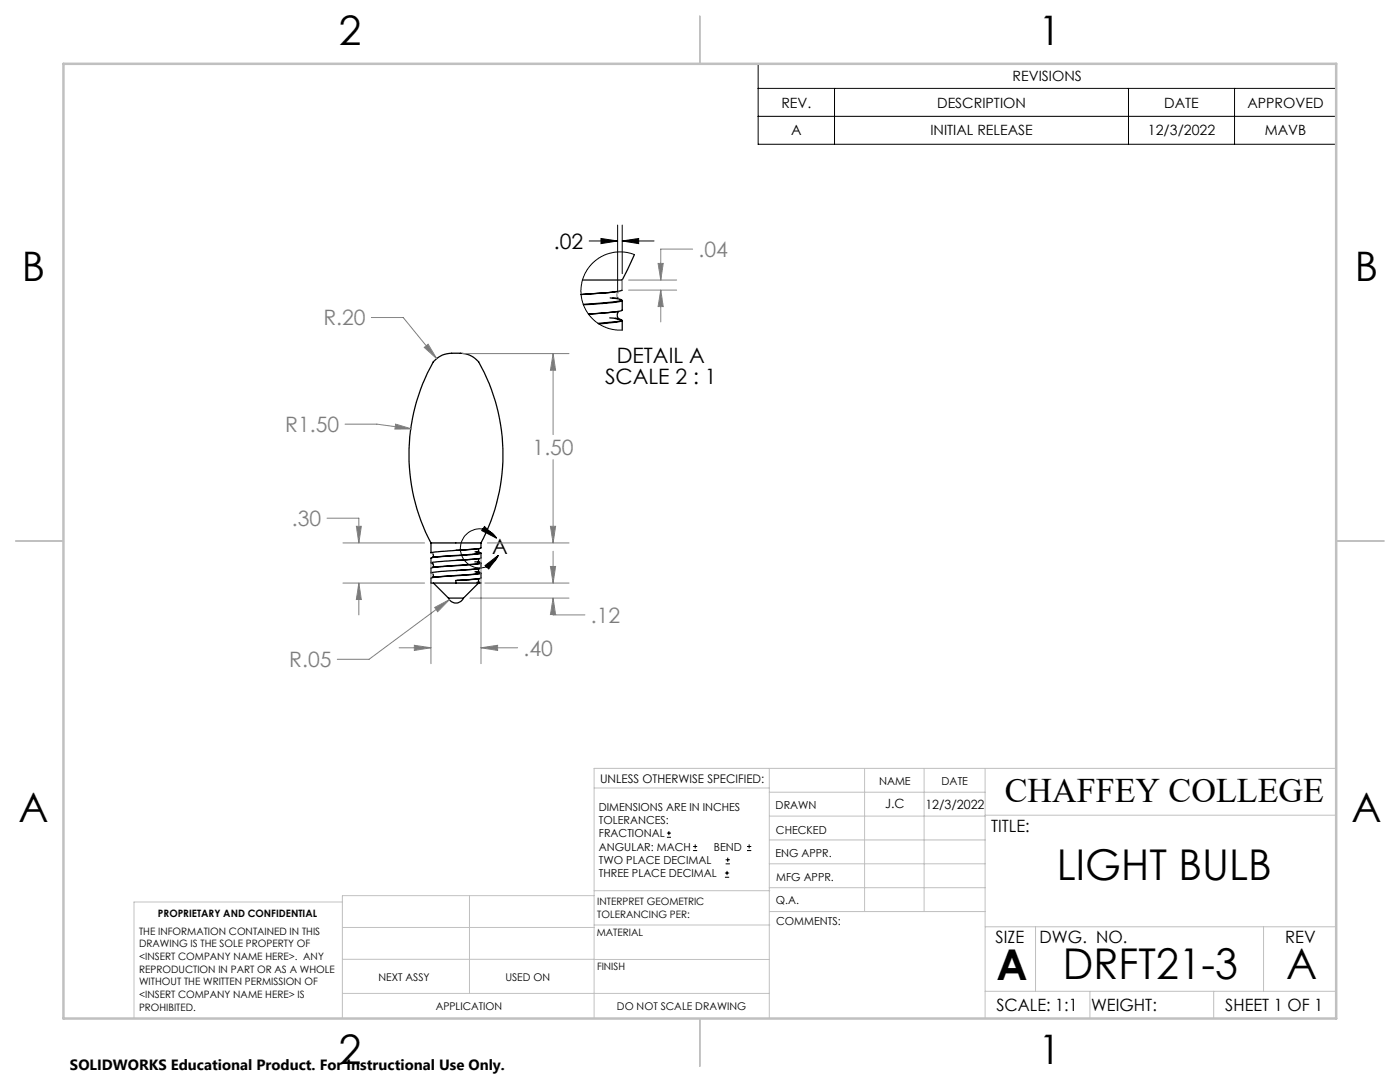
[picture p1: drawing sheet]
<svg xmlns="http://www.w3.org/2000/svg" width="279mm" height="216mm" viewBox="0 0 279 216" stroke-linecap="round" stroke-linejoin="round" font-family="sans-serif">
<g fill="none" stroke="#000" stroke-width=".25">
<path d="M116.2 55.9h8M122.3 59.5l1.3 .2 .5 .2a35.5 35.5 0 0 1-7.7 .8M123.7 59.8l.5 .2-2 .4-5.7 .4M124.1 57.9a25.4 25.4 0 0 1-6.1 .7l-2 .2 7.3-.6-.1 .5 .1 .8-1.5-.1M124.2 55.9v2M124.2 60v1.9M126.6 50.8l-2.4 5.1M122.8 63.5l1.3 .4a2.46 2.46 0 0 1-1.8 .3l-3 .3M122.8 63.6h.2M123.1 63.6l.4 .1M123.6 63.7l.6 .3-1.2 .3-3.5 .3M124.1 61.9l-1.1 .3-5.6 .5 6-.5a1.25 1.25 0 0 0 0 1.3l-1.7-.1"/>
<path d="M124.2 64v1.9M86 108.3a37.8 37.8 0 0 1 .5-36.1 5.6 5.6 0 0 1 4.7-1.7h.6a4.8 4.8 0 0 1 3.7 1.7 37.6 37.6 0 0 1 .5 36.1M86 108.3h10M86 108.3v2l2-.3 7.4-.5 .6-.2v-1M86.4 112.5l.1 .2-.1 .5 .8-.1M86.4 114.5l.1 .3-.1 .3h.9M86.4 110.5l.1 .3-.1 .4 .9-.1M86.5 116.3l3 3M89.5 119.3a1.63 1.63 0 0 0 1.5 1 1.63 1.63 0 0 0 1.5-1M89.5 119.3h3M91 109.8l4.6-.3-.1 .7-.7-.1M91 111.8l4.6-.3-.1 .2 .1 .5-.8-.1"/>
<path d="M91 113.8l4.6-.3-.1 .3 .1 .4-.8-.1M91.2 115.8l4.4-.3v.6M95 114.1l.9 .2a25.4 25.4 0 0 1-6.1 .6l-3.7 .4M95 110.1l1 .2-9.8 1M95.2 116.2l.8 .1h-5M95.5 116.3l-3 3M95.7 112.2h-.4l.7 .1-.9 .2-8.8 .7M95.7 112.3l.3 .1-1.2 .2-8.4 .6-.4 .1v1l2-.3 8-.6v-1M95.7 114.3l.3 .1-1.3 .2-7.1 .5-1.6 .3v.9h5M95.7 116.2h.1M95.7 110.3l.3 .1-1 .2-8.9 .7-.1 1M96 110.4v.9l-.3 .1-9.7 .9 .4 .2"/>
<path d="M96 114.4v1l-5 .4v.5"/>
</g>
<g fill="none" stroke="#000" stroke-width=".2">
<path d="M151.3 12.7h115.4v16.1h-115.4zM151.3 17.6h115.4M166.5 17.6v11.2M225.2 17.6v11.2M246.4 17.6v11.2M151.3 23.2h115.4M117.6 48.1h5.7M119.9 47.6l3.4 .5-3.4 .5zM123.3 44.9v13.1M124.2 48.1l3.3-.5v1zM124.2 44.9v9.7M124.2 48.1h6.3"/>
<path d="M126.6 50.8l-1.6-.5h-1.9l-2 .4-1.3 .6-1.5 1.2-1.1 1.3-.8 1.5-.4 1.5v2l.3 1.6 .7 1.6 .9 1.3 1.6 1.3 1.5 .8 1.6 .4 1.6 .1M96.7 105.1l2.4 2.3-3-1.5zM96.8 112.9l2.6-2.1-1.9 2.7zM99.1 107.4a3.9 3.9 0 0 0-6-.7 3.9 3.9 0 0 0 .6 6 3.9 3.9 0 0 0 5.7-1.9M133.1 167.1h.8M133.1 166.2h.8M133.5 165.8v.9M138.3 169.7h.8M138.3 168.9h.8M138.7 168.5v.8M144.7 175h.8M144.7 174.2h.8"/>
<path d="M144.8 172.4h.9M144.8 171.6h.9M145.1 173.8v.8M145.2 171.1v.9M149.1 169.7h.8M149.1 168.9h.8M149.5 168.5v.8"/>
</g>
<g fill="none" stroke="#808080" stroke-width=".2">
<path d="M125.4 57.9h9.6M125.4 55.9h9.6M131.3 52.6h1.1l-.5 3.3zM131.9 57.9l.5 3.3h-1.1zM131.9 57.9v6.3M138.2 49.7h-6.3v6.2M74.1 63.4h6.4l6.6 8.1M84.7 69.3l.7-.6 1.7 2.8zM92.3 70.6h21.3M110.4 70.6l.5 3.3h-1zM110.4 70.6v16.1M68.9 84.6h6.3l7 1"/>
<path d="M79 84.6l3.2 1h-3.4zM110.4 91.7v16.6M65.3 103.4h6.3v4.9M68.4 108.3h16.3M68.4 116.3h16.3M71.1 105h1l-.5 3.3zM71.6 116.3l.5 3.3h-1zM71.6 116.3v6.4M86 111.6v20.8M89.7 119.7l-16 11.9h-6.4M93.8 119.3h19.8M96 110.6v21.8"/>
<path d="M96.8 116.3h16.8M97.3 108.3h16.3M109.9 105h1l-.5 3.3zM109.9 113h1l-.5 3.3zM110.4 119.3l.5 3.3h-1zM110.4 110v6.3M110.4 119.3v3.4h6.3M79.7 129.3h6.3M82.7 128.8l3.3 .5-3.3 .5zM86.7 121.2l3-1.5-2.4 2.4zM96 129.3l3.3-.5v1zM96 129.3h7.3"/>
</g>
<g fill="none" stroke="#c0c0c0" stroke-width=".2">
<path d="M123.4 58.2l-.2 .5 .1 .6M124.2 55.9v2M118.6 157.2h34.9M153.5 153.3v49.9M153.5 158.1h43.1M172.5 153.3v28.6M184.4 153.3v28.6M196.6 153.3v49.9M266.7 153.3h-148.1v49.9M68.3 180h-41.6v23.2M93.7 178.7v19.5M118.6 178.7h-50.3v24.5"/>
<path d="M118.6 177.7h35M153.5 167.6h43.1M153.5 162.8h43.1M153.5 172.4h43.1M153.5 177.1h43.1M196.6 162.7h70.1M68.3 198.2h85.2M68.3 191.4l85.2 .1M68.3 185.1h50.3M118.6 184.6h35M153.6 181.9h43M196.6 197.8h70.1"/>
<path d="M196.6 184.9h70.1M206.7 184.9v12.9M217.5 197.8v5.4M242.2 197.8v5.4M252.2 184.9v12.9"/>
</g>
<path d="M139.7 3.2v9.5M3.1 107.9h9.6M266.7 107.9h9.5M139.7 203.2v9.6" fill="none" stroke="#c0c0c0" stroke-width=".25"/>
<path d="M12.7 12.7h254v190.5h-254z" fill="none" stroke="#c0c0c0" stroke-width=".5"/>
<g fill="#000">
<path d="M119.9 47.6l3.4 .5-3.4 .5zM124.2 48.1l3.3-.5v1z"/>
<path d="M96.7 105.1l2.4 2.3-3-1.5zM96.8 112.9l2.6-2.1-1.9 2.7z"/>
</g>
<path d="M110.4 70.6l.5 3.3h-1zM109.9 105h1l-.5 3.3zM96 129.3l3.3-.5v1zM82.7 128.8l3.3 .5-3.3 .5zM110.4 119.3l.5 3.3h-1zM109.9 113h1l-.5 3.3zM71.6 116.3l.5 3.3h-1zM71.1 105h1l-.5 3.3zM84.7 69.3l2.4 2.2-1.7-2.8zM79 84.6l-.2 1h3.4zM86.7 121.2l.6 .9 2.4-2.4zM131.9 57.9l.5 3.3h-1.1zM131.3 52.6h1.1l-.5 3.3z" fill="#808080"/>
<g font-size="8.5">
<text x="210.9" y="175.5">LIGHT BULB</text>
<text x="198.9" y="195.5">A</text>
<text x="212.1" y="195.4">DRFT21-3</text>
<text x="256.7" y="195.4">A</text>
</g>
<g font-size="8.1">
<text x="67.6" y="8.9">2</text>
<text x="207.3" y="8.9">1</text>
<text x="4.4" y="56.2">B</text>
<text x="270.4" y="56.2">B</text>
<text x="3.7" y="164.1">A</text>
<text x="269.7" y="164.1">A</text>
<text x="67.6" y="212.4">2</text>
<text x="207.3" y="212.4">1</text>
</g>
<text font-size="6.9" x="200.5" y="160.1">CHAFFEY COLLEGE</text>
<g font-size="4.2">
<text x="110.5" y="49.7">.02</text>
<text x="120.7" y="76.7">SCALE 2 : 1</text>
<text x="123.1" y="72.5">DETAIL A</text>
<text x="98.2" y="110.6">A</text>
</g>
<g font-size="4.2" fill="#808080">
<text x="139.4" y="51.3">.04</text>
<text x="64.5" y="64.9">R.20</text>
<text x="56.9" y="86.2">R1.50</text>
<text x="106.3" y="90.8">1.50</text>
<text x="58.2" y="105">.30</text>
<text x="117.9" y="124.3">.12</text>
<text x="104.5" y="130.8">.40</text>
<text x="57.7" y="133.1">R.05</text>
</g>
<g font-size="3.4">
<text x="197.8" y="166">TITLE:</text>
<text x="198.7" y="188.1">SIZE</text>
<text x="207.5" y="188.1">DWG. NO.</text>
<text x="256.5" y="188.2">REV</text>
<text x="198.8" y="201.7">SCALE: 1:1</text>
<text x="217.7" y="201.8">WEIGHT:</text>
<text x="244.5" y="201.7">SHEET 1 OF 1</text>
</g>
<text font-size="3" x="14" y="213.5">SOLIDWORKS Educational Product. For Instructional Use Only.</text>
<g font-size="2.8">
<text x="202.1" y="16.2">REVISIONS</text>
<text x="155.9" y="21.5">REV.</text>
<text x="187" y="21.5">DESCRIPTION</text>
<text x="232.4" y="21.5">DATE</text>
<text x="248.9" y="21.5">APPROVED</text>
<text x="157.9" y="27">A</text>
<text x="185.7" y="27">INITIAL RELEASE</text>
<text x="229.1" y="27">12/3/2022</text>
<text x="252.4" y="27">MAVB</text>
</g>
<g font-size="2.5">
<text x="176.6" y="161.3">J.C</text>
<text x="184.7" y="161.4">12/3/2022</text>
</g>
<text font-size="2.4" x="119.8" y="156.2">UNLESS OTHERWISE SPECIFIED:</text>
<g font-size="2.2">
<text x="119.5" y="161.8">DIMENSIONS ARE IN INCHES</text>
<text x="154.8" y="161.4">DRAWN</text>
<text x="175.4" y="156.6">NAME</text>
<text x="187.9" y="156.7">DATE</text>
<text x="119.5" y="164.4">TOLERANCES:</text>
<text x="119.5" y="167.1">FRACTIONAL</text>
<text x="154.9" y="166.3">CHECKED</text>
<text x="119.5" y="169.7">ANGULAR: MACH</text>
<text x="119.5" y="172.4">TWO PLACE DECIMAL</text>
<text x="142.5" y="169.7">BEND</text>
<text x="154.8" y="171">ENG APPR.</text>
<text x="119.5" y="175">THREE PLACE DECIMAL</text>
<text x="154.9" y="175.7">MFG APPR.</text>
<text x="154.9" y="180.4">Q.A.</text>
<text x="154.9" y="184.6">COMMENTS:</text>
</g>
<g font-size="2.1">
<text x="75.5" y="195.7">NEXT ASSY</text>
<text x="100.9" y="195.7">USED ON</text>
<text x="86.9" y="201.5">APPLICATION</text>
<text x="123.1" y="201.6">DO NOT SCALE DRAWING</text>
</g>
<g font-size="2">
<text x="31.5" y="182.9">PROPRIETARY AND CONFIDENTIAL</text>
<text x="119.2" y="180.6">INTERPRET GEOMETRIC</text>
<text x="119.2" y="183.1">TOLERANCING PER:</text>
<text x="27.8" y="186.5">THE INFORMATION CONTAINED IN THIS</text>
<text x="27.8" y="189">DRAWING IS THE SOLE PROPERTY OF</text>
<text x="27.8" y="191.6">&lt;INSERT COMPANY NAME HERE&gt;. ANY</text>
<text x="119.1" y="186.7">MATERIAL</text>
<text x="27.8" y="194.1">REPRODUCTION IN PART OR AS A WHOLE</text>
<text x="27.8" y="196.6">WITHOUT THE WRITTEN PERMISSION OF</text>
<text x="119.1" y="193.5">FINISH</text>
<text x="27.8" y="199.1">&lt;INSERT COMPANY NAME HERE&gt; IS</text>
<text x="27.8" y="201.7">PROHIBITED.</text>
</g>
</svg>
